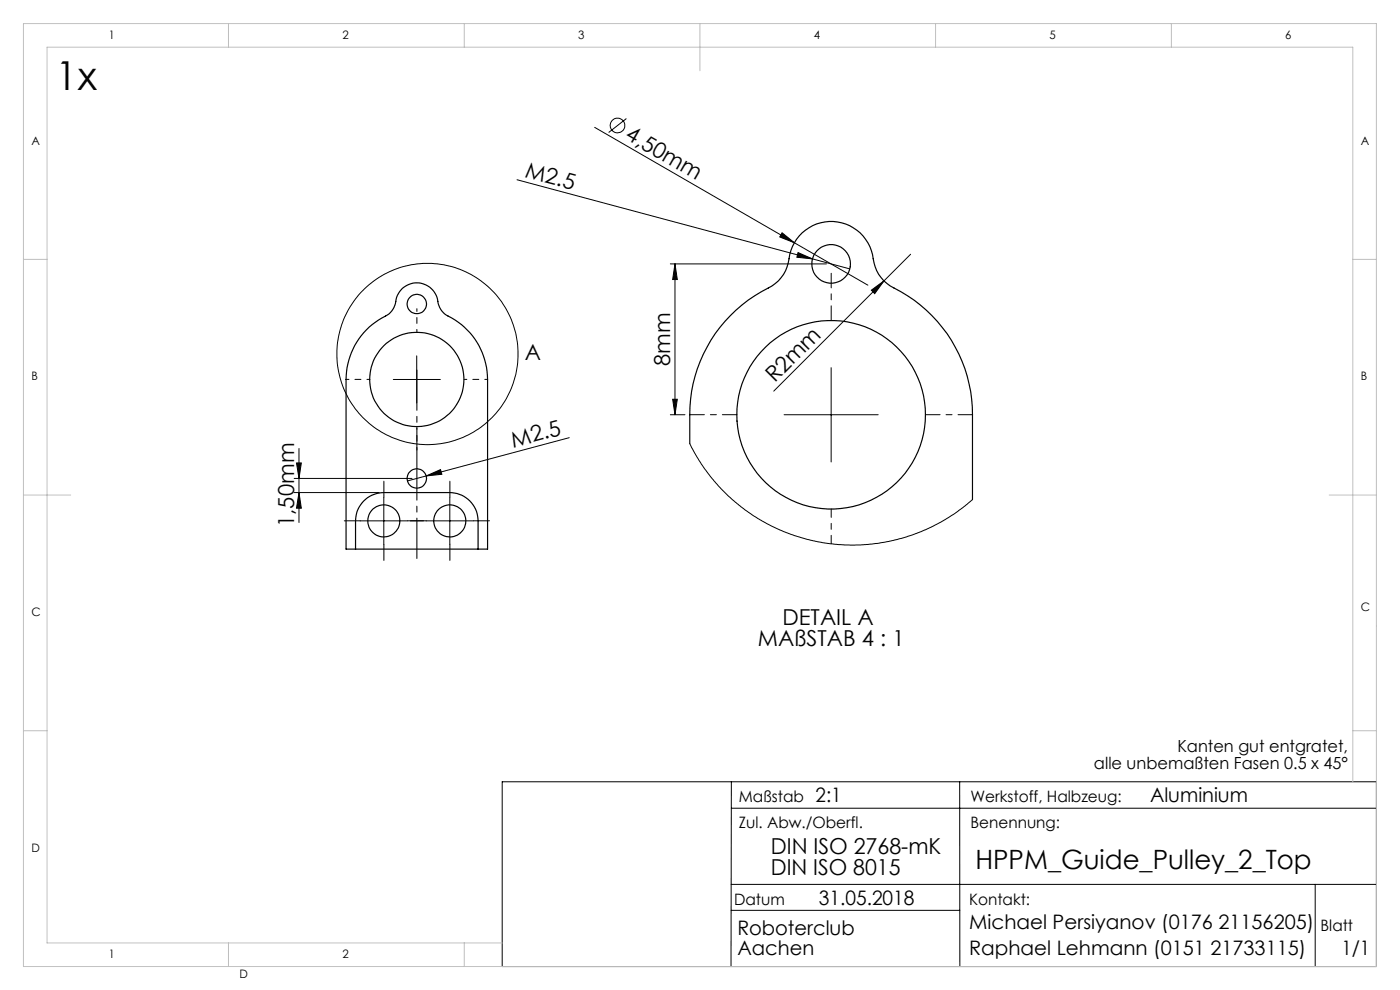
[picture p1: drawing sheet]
<svg xmlns="http://www.w3.org/2000/svg" width="297mm" height="210mm" viewBox="0 0 297 210" stroke-linecap="round" stroke-linejoin="round" font-family="sans-serif">
<g fill="none" stroke="#000" stroke-width=".21">
<path d="M109.7 38.1l62.7 16.8M126.2 27l57.9 33.5M132.9 25.1l-3.8 3M142.2 56h33.1M143.2 56l.5 3.3h-1zM143.2 56v32M165.9 49.4l2.6 2.1-3.1-1.2zM169.3 53.6l3.1 1.3-3.3-.3zM172.4 54.9l7.9 2.1M193.2 53.9l-29.1 29.1M88.4 75.5v10M176.3 78v20"/>
<path d="M184.9 61.6l2.6-2-1.9 2.7zM62.9 98.2h1l-.5 3.3zM63.4 95.1v15.7M83.4 80.5h10M120.8 92.8l-30.4 8.2M142.2 88h3.1M142.7 84.7h1l-.5 3.3zM146.3 94.1l2.5 4.3 2.6 3.6 3.1 3.2 3.4 2.9 3.8 2.4 3.8 1.9 3 1.2 5 1.3 4.4 .6 4.7 .1 3.7-.4 4.9-1 4.2-1.4 4.2-2.1 3.6-2.2 3.1-2.5M166.3 88h20M62.4 104.5h18M62.4 101.5h25M63.4 104.5l.5 3.3h-1z"/>
<path d="M76.4 110.5h10M81.4 105.5v10M90.4 101l3.1-1.4 .2 1zM90.4 101l-4 1M90.4 110.5h10M95.4 105.5v10M106.5 165.8h185.5v39.2h-185.5zM155.2 171.4h136.8M155.2 165.8l-.1 39.2M203.6 165.8v39.2M155.1 187.6h136.9M155.1 193.1h48.5"/>
<path d="M279 187.6v17.4"/>
<circle cx="131" cy="26.6" r="1.55"/>
<circle cx="90.7" cy="75.1" r="19.2"/>
</g>
<g fill="none" stroke="#c0c0c0" stroke-width=".21">
<path d="M5 5h287v200h-287zM48.5 5v5M98.5 5v5M148.5 5v10M198.5 5v5M248.5 5v5M5 55h5M287 55h5M5 105h10M282 105h10M5 155h5M287 155h5"/>
<path d="M287 165.8v-155.8h-277v190h96.5M48.5 200v5M98.5 200v5"/>
</g>
<path d="M176.3 68v-10M156.3 88h-10M196.3 88h10" fill="none" stroke="#000" stroke-width=".21" stroke-dasharray="15.2 1.3 1.3 1.3" stroke-dashoffset="12.1"/>
<path d="M176.3 108v7.3" fill="none" stroke="#000" stroke-width=".21" stroke-dasharray="15.2 1.3 1.3 1.3" stroke-dashoffset="13.5"/>
<path d="M88.4 70.5v-5M78.4 80.5h-5M88.4 90.5v5M98.4 80.5h5" fill="none" stroke="#000" stroke-width=".21" stroke-dasharray="15.2 1.3 1.3 1.3" stroke-dashoffset="14.6"/>
<path d="M76.4 110.5h-3.4M81.4 105.5v-3.4M81.4 115.5v3.4M86.4 110.5h3.4M90.4 110.5h-3.4M95.4 105.5v-3.4M95.4 115.5v3.4M100.4 110.5h3.4" fill="none" stroke="#000" stroke-width=".21" stroke-dasharray="15.2 1.3 1.3 1.3"/>
<path d="M88.4 78.5v40" fill="none" stroke="#000" stroke-width=".21" stroke-dasharray="15.2 1.3 1.3 1.3" stroke-dashoffset="6.7"/>
<g fill="#000">
<path d="M165.9 49.4l2.6 2.1-3.1-1.2zM169.3 53.6l3.1 1.3-3.3-.3zM184.9 61.6l2.6-2-1.9 2.7zM90.4 101l3.1-1.4 .2 1z"/>
<path d="M143.2 56l.5 3.3h-1zM142.7 84.7h1l-.5 3.3z"/>
<path d="M63.4 104.5l.5 3.3h-1zM62.9 98.2h1l-.5 3.3z"/>
</g>
<g fill="none" stroke="#000" stroke-width=".25">
<path d="M85.3 61.2a4.6 4.6 0 0 1 4.9-.8 4.6 4.6 0 0 1 2.8 4 4.4 4.4 0 0 0 2.8 3 15 15 0 0 1 7.6 13.1v36h-30v-36a15.3 15.3 0 0 1 9.1-13.9 5 5 0 0 0 1.6-3.5l.7-1.2zM146.3 94.1a49.1 49.1 0 0 1 .7-12.7 30.3 30.3 0 0 1 16.8-20.7 8.2 8.2 0 0 0 3.7-6.7 9 9 0 0 1 9.3-7 9 9 0 0 1 8.4 7.9 7.9 7.9 0 0 0 4.5 6.2 29.9 29.9 0 0 1 16.6 26.9v18M75.4 116.5v-6a6 6 0 0 1 6-6h14a6 6 0 0 1 6 6v6"/>
<circle cx="176.3" cy="56" r="4.1"/>
<circle cx="88.4" cy="64.5" r="2.06"/>
<circle cx="88.4" cy="80.5" r="10"/>
<circle cx="176.3" cy="88" r="20"/>
<circle cx="81.4" cy="110.5" r="3.4"/>
<circle cx="88.4" cy="101.5" r="2.06"/>
<circle cx="95.4" cy="110.5" r="3.4"/>
</g>
<text font-size="8.5" x="11.8" y="19.2">1x</text>
<text font-size="5.6" x="206.9" y="184.3">HPPM_Guide_Pulley_2_Top</text>
<g font-size="4.7">
<text x="132.4" y="29.4" transform="rotate(30 132.4 29.4)">4,50mm</text>
<text x="111.2" y="37.5" transform="rotate(15 111.2 37.5)">M2.5</text>
<text x="111.3" y="76.4">A</text>
<text x="142.2" y="77.6" transform="rotate(-90 142.2 77.6)">8mm</text>
<text x="164.4" y="81.3" transform="rotate(-45 164.4 81.3)">R2mm</text>
<text x="108.9" y="95" transform="rotate(-15 108.9 95)">M2.5</text>
<text x="62.4" y="111.7" transform="rotate(-90 62.4 111.7)">1,50mm</text>
<text x="160.8" y="137">MAßSTAB 4 : 1</text>
<text x="166" y="132.5">DETAIL A</text>
<text x="163.5" y="181.2">DIN ISO 2768-mK</text>
<text x="163.5" y="185.7">DIN ISO 8015</text>
</g>
<g font-size="4.2">
<text x="173" y="170.2">2:1</text>
<text x="244" y="170.2">Aluminium</text>
<text x="173.7" y="192">31.05.2018</text>
<text x="205.6" y="197.2">Michael Persiyanov (0176 21156205)</text>
<text x="156.4" y="198.4">Roboterclub</text>
<text x="156.4" y="202.6">Aachen</text>
<text x="205.6" y="202.6">Raphael Lehmann (0151 21733115)</text>
<text x="284.6" y="202.6">1/1</text>
</g>
<g font-size="3.5">
<text x="249.8" y="159.6">Kanten gut entgratet,</text>
<text x="232.1" y="163.1">alle unbemaßten Fasen 0.5 x 45°</text>
</g>
<g font-size="3.3">
<text x="156.7" y="170.1">Maßstab</text>
<text x="205.9" y="170.1">Werkstoff, Halbzeug:</text>
<text x="156.7" y="175.7">Zul. Abw./Oberfl.</text>
<text x="205.9" y="175.7">Benennung:</text>
<text x="155.7" y="191.9">Datum</text>
<text x="205.6" y="191.9">Kontakt:</text>
<text x="280.1" y="197.4">Blatt</text>
</g>
<g font-size="2.5">
<text x="23.1" y="8.2">1</text>
<text x="72.7" y="8.2">2</text>
<text x="122.7" y="8.2">3</text>
<text x="172.7" y="8.2">4</text>
<text x="222.7" y="8.2">5</text>
<text x="272.7" y="8.2">6</text>
<text x="6.7" y="30.7">A</text>
<text x="288.7" y="30.7">A</text>
<text x="6.7" y="80.7">B</text>
<text x="288.7" y="80.7">B</text>
<text x="6.7" y="130.7">C</text>
<text x="288.7" y="129.7">C</text>
<text x="6.7" y="180.7">D</text>
<text x="23.1" y="203.2">1</text>
<text x="72.7" y="203.2">2</text>
<text x="50.8" y="207.4">D</text>
</g>
</svg>
